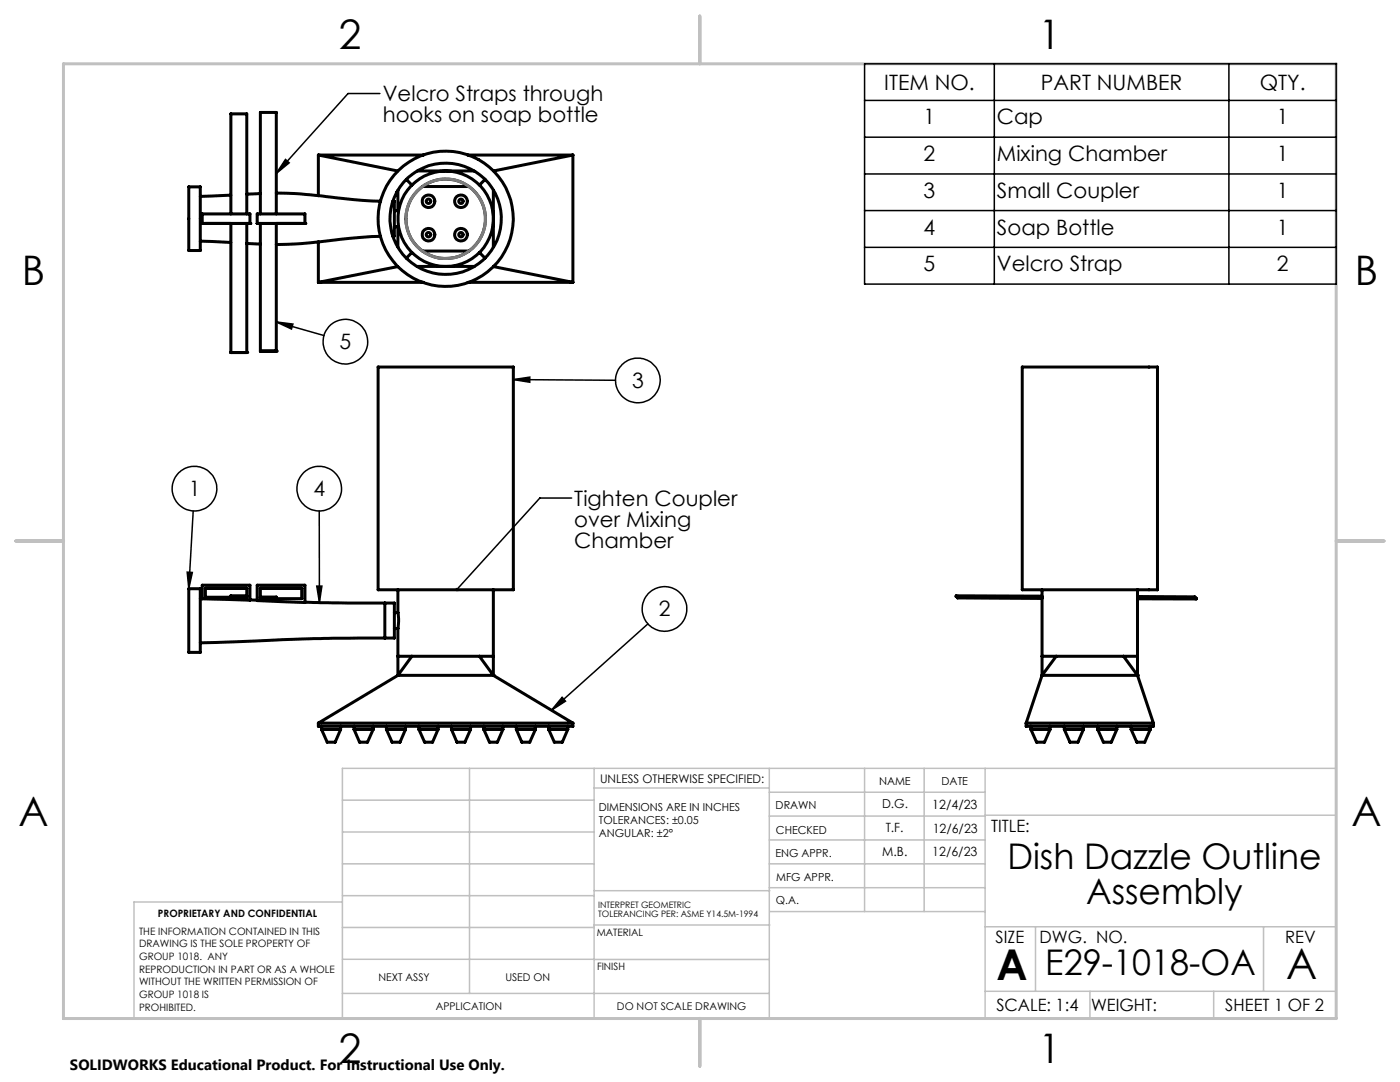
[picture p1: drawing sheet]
<svg xmlns="http://www.w3.org/2000/svg" width="279mm" height="216mm" viewBox="0 0 279 216" stroke-linecap="round" stroke-linejoin="round" font-family="sans-serif">
<g fill="none" stroke="#c0c0c0" stroke-width=".3">
<path d="M68.3 159.7h50.3M93.7 153.3v44.9M118.6 153.3v49.9M118.6 157.2h34.9M153.5 153.3v49.9M153.5 158.1h43.1M172.5 153.3v28.6M184.4 153.3v28.6M196.6 153.3v49.9M266.7 153.3h-198.4v49.9M68.3 178.7h50.3M68.3 172.4h50.3"/>
<path d="M68.3 166h50.3M68.3 180h-41.6v23.2M118.6 177.7h35M153.5 167.6h43.1M153.5 162.8h43.1M153.5 172.4h43.1M153.5 177.1h43.1M196.6 162.7h70.1M68.3 198.2h85.2M68.3 191.4l85.2 .1M68.3 185.1h50.3M118.6 184.6h35"/>
<path d="M153.6 181.9h43M196.6 197.8h70.1M196.6 184.9h70.1M206.7 184.9v12.9M217.5 197.8v5.4M242.2 197.8v5.4M252.2 184.9v12.9"/>
</g>
<path d="M12.7 12.7h254v190.5h-254zM139.7 3.2v9.5M3.1 107.9h9.6M266.7 107.9h9.5M139.7 203.2v9.6" fill="none" stroke="#c0c0c0" stroke-width=".6"/>
<g fill="none" stroke="#000" stroke-width=".6">
<path d="M37.7 37.3h2.3v12.7h-2.3zM46.1 38.9l-6.1 .3M52 38.6l-2.8 .1M55.1 38.5l4.9 .2 10.2 1.1 5.8 .3M63.5 30.9v8.2M63.5 30.9l15.9 3.2M63.5 30.9h21M79.4 38v4.1M81.1 35.8l1.1 1.1M83.4 34.1h11.1M84.3 37.2h9.3M93.3 30.9h21"/>
<path d="M96.8 35.8l-1.1 1.1M98.5 38v11.3M114.3 30.9v25.4M114.3 30.9l-15.8 3.2M40 48.1l6.1 .3M40.4 44.6h5.7v25.7M40.4 44.6h.1M40.4 44.6v-1.9h9.5v1.9M40.4 44.6h9.5M41 44.6h.1M46.1 42.7v-20h3.1v20M49.2 48.6l2.8 .1"/>
<path d="M49.2 44.6h.1M49.2 44.6v25.7M49.9 44.6h.1M51.3 44.6h.1M51.3 44.6v-1.9h9.6v1.9M51.3 44.6h9.6M52 44.6h.1M52 42.7v-20.3h3.1v20.3M52 44.6v25.5M60.2 44.6h.1M60.9 44.6h.1M60.9 44.6h-5.8v25.5"/>
<path d="M63.5 48.3v8M63.5 56.3h21M76 47.2l-6.1 .4-9.8 1-5 .2M78.4 40.1h.3v7h-.3M78.7 42.1h.9M78.7 45.2h.9M79.4 53.2l-15.9 3.1M79.4 45.2v4M82.2 50.4l-1.1 1.1M83.3 53.2h11.4M84.3 50.1h9.3M93.4 56.3h20.9"/>
<path d="M95.7 50.4l1.1 1.1M98.5 53.2l15.8 3.1M46.1 70.3h.1M46.1 70.3h3.1M49.2 70.3h.1M52 70.1h.1M52 70.1h3.1M55.1 70.1h.1M75.5 73.2h26.9v44.5h-26.9zM204 73.2h27v44.5h-27zM37.7 117.5h2.3v12.7h-2.3zM40 119.4h.4"/>
<path d="M40.4 116.8h9.5v3l-9.5-.3zM41 117.4h8.2v1.8h-8.2zM46.1 119.1h3.1M49.2 118.9h-3.1v.3M49.9 119.7l1.4 .1M51.3 116.8h9.6v3.4l-9.6-.4zM52 119.1h3.1v.4M52 117.4h8.2v2.1h-8.2zM52 119.3h3.1M79.4 117.7v4.5M98.5 117.7v17.1M208 117.7v17.1"/>
<path d="M208 119l-17.2-.1v.2h17.2M208 119.2l-16.9-.1v.2l16.9 .1M227 117.7v17.1M227 119l11.4 .1v.2l-11.4-.1M227 119.3h11.7v.2h-11.7M60.9 120.2l15.9 .1M76.8 127.3a552.2 552.2 0 0 0-33.7 .9l-3.1 .1M76.8 120.3h1.9v7h-1.9M76.8 120.3v7M78.7 122.2h.7M78.7 125.4h.7M79.4 122.2l.2 1.3-.2 1.9"/>
<path d="M79.4 131h2.8M79.4 125.4v9.4M79.4 134.8l-15.9 9.5M79.4 134.8h19.1M82.2 131h13.5M82.2 131l-2.8 3.8M95.7 131h2.8M95.7 131l2.8 3.8M98.5 134.8l15.8 9.5M208 131h2.8M208 134.8h19M208 134.8l-3.2 9.5"/>
<path d="M210.8 131h13.4M210.8 131l-2.8 3.8M224.2 131h2.8M224.2 131l2.8 3.8M227 134.8l3.2 9.5M63.5 144.3h50.8M63.5 144.3v.6h50.8v-.6M64.2 145.6h3.8M64.2 145.6l1.1 2.5h1.6l1.1-2.5M64.2 144.9v.7M68 144.9v.7M70.7 145.6h3.8"/>
<path d="M70.7 145.6l1.1 2.5h1.5l1.2-2.5M70.7 144.9v.7M74.5 144.9v.7M77.1 145.6l1.1 2.5h1.6l1.1-2.5M77.1 145.6h3.8M77.1 144.9v.7M80.9 144.9v.7M83.6 145.6h3.8M83.6 145.6l1.1 2.5h1.6l1.1-2.5M83.6 144.9v.7M87.4 144.9v.7M90.1 145.6h3.8"/>
<path d="M90.1 145.6l1.1 2.5h1.6l1.1-2.5M90.1 144.9v.7M93.9 144.9v.7M96.6 145.6h3.8M96.6 145.6l1.1 2.5h1.6l1.1-2.5M96.6 144.9v.7M100.4 144.9v.7M103 145.6h3.9M103 145.6l1.1 2.5h1.6l1.2-2.5M103 144.9v.7M106.9 144.9v.7M109.5 145.6l1.1 2.5h1.6l1.1-2.5"/>
<path d="M109.5 145.6h3.8M109.5 144.9v.7M113.3 144.9v.7M204.8 144.3h25.4M204.8 144.3v.6h25.4v-.6M205.7 145.6l1.2 2.5h1.6l1-2.5M205.7 145.6h3.8M205.7 144.9v.7M209.5 144.9v.7M212.4 145.6l1.1 2.5h1.6l1.1-2.5M212.4 145.6h3.8M212.4 144.9v.7"/>
<path d="M216.2 144.9v.7M219.1 145.6l1.1 2.5h1.6l1.1-2.5M219.1 145.6h3.8M219.1 144.9v.7M222.9 144.9v.7M225.7 145.6h3.9M225.7 145.6l1.2 2.5h1.6l1.1-2.5M225.7 144.9v.7M229.6 144.9v.7"/>
<circle cx="85.5" cy="46.8" r="1.26"/>
<circle cx="85.5" cy="40.2" r="1.26"/>
<circle cx="85.5" cy="40.2" r=".45"/>
<circle cx="85.5" cy="46.8" r=".45"/>
<circle cx="88.9" cy="43.6" r="9.5"/>
<circle cx="88.9" cy="43.7" r="7.9"/>
<circle cx="88.9" cy="43.6" r="11.1"/>
<circle cx="88.9" cy="43.6" r="13.5"/>
<circle cx="92" cy="40.2" r=".43"/>
<circle cx="92" cy="46.8" r=".43"/>
<circle cx="92" cy="46.8" r="1.27"/>
<circle cx="92" cy="40.2" r="1.27"/>
</g>
<g fill="#000">
<path d="M55.1 64.2l3.4 .5-.3 1zM57 31.8l.7 .7-2.6 2.1z"/>
<path d="M102.4 75.7l3.3-.5v1.1zM63.2 116.9h1l-.5 3.3zM112.2 139.1l.7 .8-2.8 1.8zM37.4 114.2h1l-.7 3.3zM90.9 117.4v.5l.3-.2-.3 .2a.34 .34 0 0 0 .5 0 .34 .34 0 0 0 0-.5 .34 .34 0 0 0-.5 0z"/>
<path d="M98.2 134.8a.3 .3 0 0 1 .6 0 .3 .3 0 0 1-.6 0zM79.1 134.8a.3 .3 0 0 1 .6 0 .3 .3 0 0 1-.6 0z"/>
<path d="M226.7 134.8a.3 .3 0 0 1 .6 0 .3 .3 0 0 1-.6 0zM207.7 134.8a.3 .3 0 0 1 .6 0 .3 .3 0 0 1-.6 0z"/>
</g>
<g fill="none" stroke="#000" stroke-width=".3">
<path d="M75.8 18.7h-6.3l-14.4 15.9M172.5 12.7h94.2v44h-94.2zM198.4 12.7v44M245.3 12.7v44M57 31.8l.7 .7-2.6 2.1zM172.5 20h94.2M172.5 27.4h94.2M172.5 34.7h94.2M172.5 42h94.2M172.5 49.4h94.2M55.1 64.2l3.4 .5-.3 1zM55.1 64.2l9.6 2.8"/>
<path d="M102.4 75.7l20.4 .2M102.4 75.7l3.3-.5v1.1zM114.1 99.4h-6.4l-16.5 18.3M37.4 114.2h1l-.7 3.3zM38.6 102l-.9 15.5M63.2 116.9h1l-.5 3.3zM63.7 102v18.2M112.2 139.1l.7 .8-2.8 1.8zM129.3 124.5l-19.2 17.2"/>
<circle cx="68.9" cy="68.2" r="4.5"/>
<circle cx="127.3" cy="75.9" r="4.4"/>
<circle cx="38.8" cy="97.5" r="4.4"/>
<circle cx="63.7" cy="97.5" r="4.5"/>
<circle cx="132.6" cy="121.5" r="4.5"/>
</g>
<circle cx="88.9" cy="43.7" r="7.9" fill="none" stroke="#808080" stroke-width=".6" stroke-linecap="butt"/>
<g font-size="8.5">
<text x="198.9" y="195.5">A</text>
<text x="256.7" y="195.4">A</text>
</g>
<g font-size="8.1">
<text x="67.6" y="9.7">2</text>
<text x="207.3" y="9.7">1</text>
<text x="4.4" y="57">B</text>
<text x="270.4" y="57">B</text>
<text x="3.7" y="164.9">A</text>
<text x="269.7" y="164.9">A</text>
<text x="67.6" y="212.2">2</text>
<text x="207.3" y="212.2">1</text>
</g>
<g font-size="7.1">
<text x="201" y="173.4">Dish Dazzle Outline</text>
<text x="216.7" y="180.5">Assembly</text>
<text x="208.6" y="194.6">E29-1018-OA</text>
</g>
<g font-size="4.2">
<text x="176.5" y="17.9">ITEM NO.</text>
<text x="207.7" y="17.9">PART NUMBER</text>
<text x="251.4" y="17.9">QTY.</text>
<text x="76.4" y="20.2">Velcro Straps through</text>
<text x="76.4" y="24.4">hooks on soap bottle</text>
<text x="184.3" y="24.8">1</text>
<text x="198.9" y="24.8">Cap</text>
<text x="254.8" y="24.8">1</text>
<text x="184.3" y="32.1">2</text>
<text x="198.9" y="32.1">Mixing Chamber</text>
<text x="254.8" y="32.1">1</text>
<text x="184.3" y="39.5">3</text>
<text x="198.9" y="39.5">Small Coupler</text>
<text x="254.8" y="39.5">1</text>
<text x="184.3" y="46.8">4</text>
<text x="198.9" y="46.8">Soap Bottle</text>
<text x="254.8" y="46.8">1</text>
<text x="184.3" y="54.1">5</text>
<text x="198.9" y="54.1">Velcro Strap</text>
<text x="254.8" y="54.1">2</text>
<text x="67.8" y="69.6">5</text>
<text x="126.1" y="77.4">3</text>
<text x="37.7" y="99">1</text>
<text x="62.6" y="99">4</text>
<text x="114.6" y="101">Tighten Coupler</text>
<text x="114.6" y="105.2">over Mixing</text>
<text x="114.6" y="109.3">Chamber</text>
<text x="131.5" y="123">2</text>
</g>
<g font-size="3.4">
<text x="197.8" y="166">TITLE:</text>
<text x="198.7" y="188.1">SIZE</text>
<text x="207.5" y="188.1">DWG. NO.</text>
<text x="256.5" y="188.2">REV</text>
<text x="198.8" y="201.7">SCALE: 1:4</text>
<text x="217.7" y="201.8">WEIGHT:</text>
<text x="244.5" y="201.7">SHEET 1 OF 2</text>
</g>
<text font-size="3" x="14" y="213.5">SOLIDWORKS Educational Product. For Instructional Use Only.</text>
<g font-size="2.5">
<text x="176" y="161.2">D.G.</text>
<text x="186.1" y="161.4">12/4/23</text>
<text x="176.8" y="166.1">T.F.</text>
<text x="186.1" y="166.2">12/6/23</text>
<text x="176.1" y="170.9">M.B.</text>
<text x="186.1" y="170.8">12/6/23</text>
</g>
<text font-size="2.4" x="119.8" y="156.2">UNLESS OTHERWISE SPECIFIED:</text>
<g font-size="2.2">
<text x="119.5" y="161.8">DIMENSIONS ARE IN INCHES</text>
<text x="154.8" y="161.4">DRAWN</text>
<text x="175.4" y="156.6">NAME</text>
<text x="187.9" y="156.7">DATE</text>
<text x="119.5" y="164.4">TOLERANCES: ±0.05</text>
<text x="119.5" y="167.1">ANGULAR: ±2°</text>
<text x="154.9" y="166.3">CHECKED</text>
<text x="154.8" y="171">ENG APPR.</text>
<text x="154.9" y="175.7">MFG APPR.</text>
<text x="154.9" y="180.4">Q.A.</text>
</g>
<g font-size="2.1">
<text x="75.5" y="195.7">NEXT ASSY</text>
<text x="100.9" y="195.7">USED ON</text>
<text x="86.9" y="201.5">APPLICATION</text>
<text x="123.1" y="201.6">DO NOT SCALE DRAWING</text>
</g>
<g font-size="2">
<text x="31.5" y="182.9">PROPRIETARY AND CONFIDENTIAL</text>
<text x="27.8" y="186.5">THE INFORMATION CONTAINED IN THIS</text>
<text x="27.8" y="189">DRAWING IS THE SOLE PROPERTY OF</text>
<text x="27.8" y="191.6">GROUP 1018. ANY</text>
<text x="119.1" y="186.7">MATERIAL</text>
<text x="27.8" y="194.1">REPRODUCTION IN PART OR AS A WHOLE</text>
<text x="27.8" y="196.6">WITHOUT THE WRITTEN PERMISSION OF</text>
<text x="119.1" y="193.5">FINISH</text>
<text x="27.8" y="199.1">GROUP 1018 IS</text>
<text x="27.8" y="201.7">PROHIBITED.</text>
</g>
<g font-size="1.8">
<text x="119.4" y="181.2">INTERPRET GEOMETRIC</text>
<text x="119.4" y="183">TOLERANCING PER: ASME Y14.5M-1994</text>
</g>
</svg>
